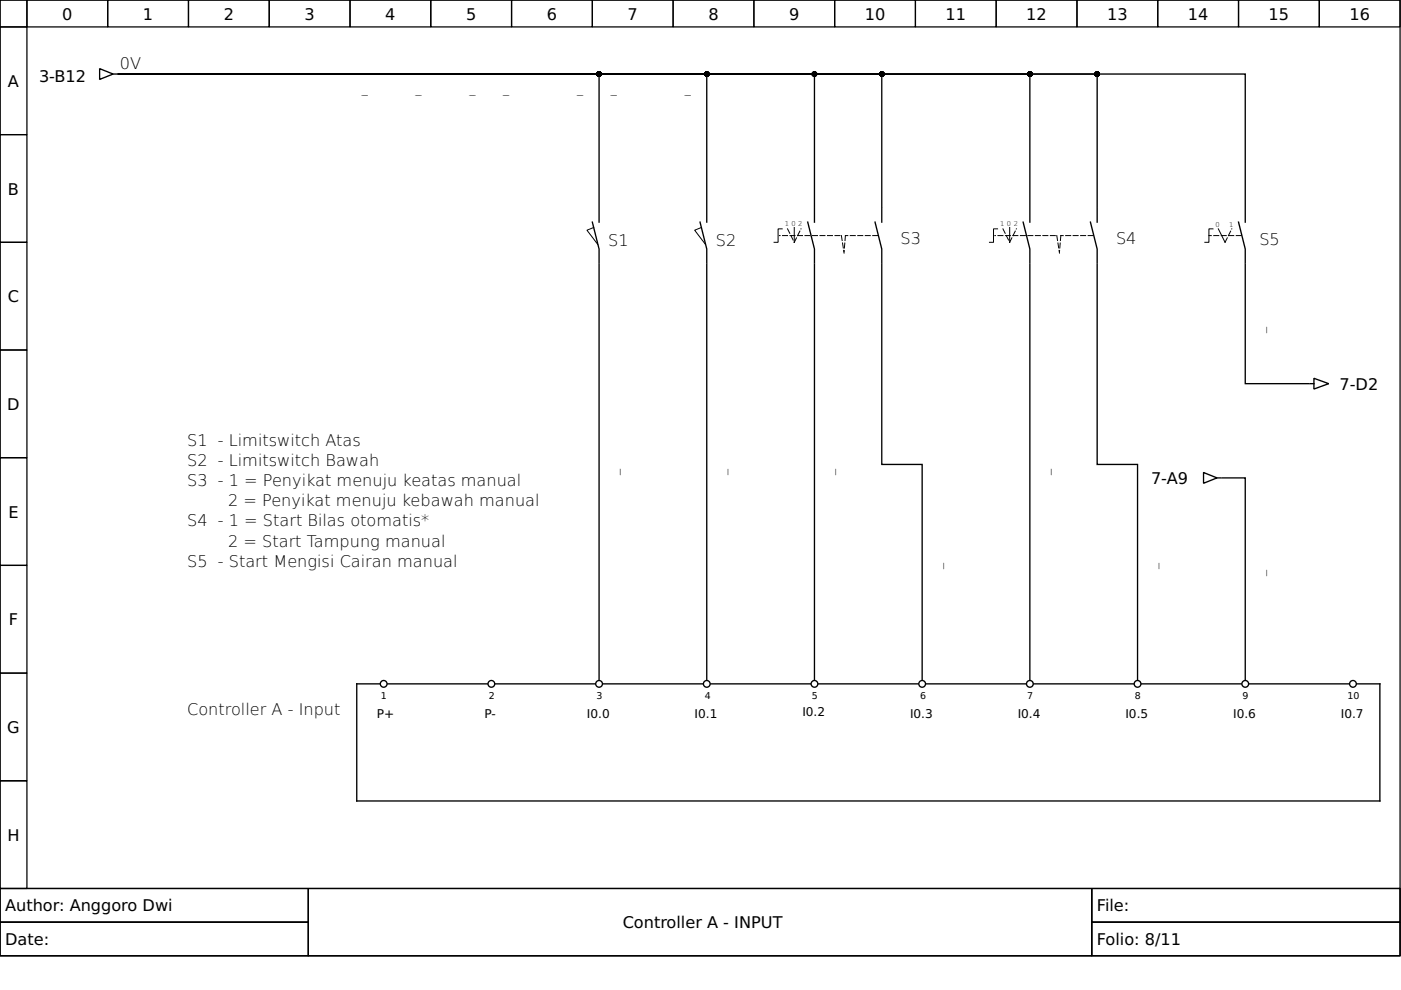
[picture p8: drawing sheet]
<svg xmlns="http://www.w3.org/2000/svg" width="297mm" height="210mm" viewBox="0 0 297 210" stroke-linecap="round" stroke-linejoin="round" font-family="sans-serif">
<g fill="none" stroke="#000" stroke-width=".26">
<path d="M0 0h296.8v188.4h-296.8zM0 0h5.7v5.7h-5.7zM0 5.7h5.7v22.8h-5.7zM5.7 0h17.1v5.7h-17.1zM22.8 0h17.2v5.7h-17.2zM40 0h17.1v5.7h-17.1zM57.1 0h17.1v5.7h-17.1zM74.2 0h17.1v5.7h-17.1zM91.3 0h17.2v5.7h-17.2zM108.5 0h17.1v5.7h-17.1zM125.6 0h17.1v5.7h-17.1zM142.7 0h17.1v5.7h-17.1z"/>
<path d="M159.8 0h17.2v5.7h-17.2zM177 0h17.1v5.7h-17.1zM194.1 0h17.1v5.7h-17.1zM211.2 0h17.1v5.7h-17.1zM228.3 0h17.2v5.7h-17.2zM245.5 0h17.1v5.7h-17.1zM262.6 0h17.1v5.7h-17.1zM279.7 0h17.1v5.7h-17.1zM0 28.5h5.7v22.9h-5.7zM0 51.4h5.7v22.8h-5.7zM0 74.2h5.7v22.8h-5.7zM0 97h5.7v22.9h-5.7z"/>
<path d="M0 119.9h5.7v22.8h-5.7zM0 142.7h5.7v22.8h-5.7zM0 165.5h5.7v22.9h-5.7zM0 188.4h296.8v14.3h-296.8z"/>
</g>
<g fill="none" stroke="#000" stroke-width=".21">
<path d="M125.9 48.2l-1.5 .6 2.3 3M148.7 48.2l-1.4 .6 2.3 3M165.8 48.5h-.8v2.9h-.9M168.4 48.2v3.2M211.5 48.5h-.9v2.9h-.8M214.1 48.2v3.2M257.2 48.5h-.9v2.9h-.8M258.3 48.5l1.4 2.9M0 188.4h65.4v7.1h-65.4zM0 195.5h65.4v7.2h-65.4zM65.4 188.4h166.1v14.3h-166.1zM231.5 188.4h65.3v7.1h-65.3z"/>
<path d="M231.5 195.5h65.3v7.2h-65.3z"/>
</g>
<g fill="none" stroke="#000" stroke-width=".29">
<path d="M21.1 14.6l2.9 1.1-2.9 1.1zM24 15.7h.8M25.1 15.7h207.5v28.3M25.1 15.7h161.9v28.3M25.1 15.7h238.9v28.3M25.1 15.7h101.9v28.3M25.1 15.7h193.2v28.3M25.1 15.7h147.6v28.3M25.1 15.7h124.7v28.3M125.6 47.1l1.4 5.7v2.9M127 44.2v2.9M127 55.9v88.2"/>
<path d="M148.4 47.1l1.4 5.7v2.9M149.8 55.9v88.2M149.8 44.2v2.9M171.3 47.1l1.4 5.7v2.9M172.7 55.9v88.2M172.7 44.2v2.9M185.5 47.1l1.5 5.7v2.9M187 55.9v42.6h8.5v45.6M187 44.2v2.9M216.9 47.1l1.4 5.7v2.9M218.3 44.2v2.9M218.3 55.9v88.2"/>
<path d="M231.2 47.1l1.4 5.7v2.9M232.6 44.2v2.9M232.6 55.9v42.6h8.6v45.6M262.6 47.1l1.4 5.7v2.9M264 55.9v25.4h13.4M264 44.2v2.9M277.7 81.3h.9M278.6 80.2l3.1 1.1-3.1 1.2zM255.2 100.2l2.8 1.1-2.8 1.2zM258 101.3h.9M259.2 101.3h4.8v42.8M80.5 145h-4.9v24.8h217v-24.8h-4.9"/>
<path d="M82.2 145h21.1M105 145h21.2M127.9 145h21.1M150.7 145h21.1M173.5 145h21.2M196.4 145h21.1M219.2 145h21.1M242 145h21.2M264.9 145h21.1"/>
<circle cx="81.3" cy="145" r=".71"/>
<circle cx="104.2" cy="145" r=".71"/>
<circle cx="127" cy="145" r=".71"/>
<circle cx="149.8" cy="145" r=".71"/>
<circle cx="172.7" cy="145" r=".71"/>
<circle cx="195.5" cy="145" r=".71"/>
<circle cx="218.3" cy="145" r=".71"/>
<circle cx="241.2" cy="145" r=".71"/>
<circle cx="264" cy="145" r=".71"/>
<circle cx="286.9" cy="145" r=".71"/>
</g>
<g fill="none" stroke="#000" stroke-width=".21" stroke-dasharray="1.1 .5">
<path d="M167 48.5l1.4 2.9M168.4 51.4l1.4-2.9M178.1 49.9h-12.8M178.4 49.9l.6 3.8M179.2 49.9l-.2 3.5M186.1 49.9h-6.9M212.6 48.5l1.5 2.9M214.1 51.4l1.4-2.9M223.8 49.9h-12.9M224.1 49.9l.5 3.8M224.9 49.9l-.3 3.5M231.8 49.9h-6.9"/>
<path d="M259.7 51.4l1.5-2.9M263.2 49.9h-6.9"/>
</g>
<g fill="#000" stroke="#000" stroke-width=".29">
<circle cx="127" cy="15.7" r=".43"/>
<circle cx="149.8" cy="15.7" r=".43"/>
<circle cx="172.7" cy="15.7" r=".43"/>
<circle cx="187" cy="15.7" r=".43"/>
<circle cx="218.3" cy="15.7" r=".43"/>
<circle cx="232.6" cy="15.7" r=".43"/>
</g>
<g font-size="3.4">
<text x="13.2" y="4.1">0</text>
<text x="30.3" y="4.1">1</text>
<text x="47.4" y="4.1">2</text>
<text x="64.6" y="4.1">3</text>
<text x="81.7" y="4.1">4</text>
<text x="98.8" y="4.1">5</text>
<text x="115.9" y="4.1">6</text>
<text x="133.1" y="4.1">7</text>
<text x="150.2" y="4.1">8</text>
<text x="167.3" y="4.1">9</text>
<text x="183.3" y="4.1">10</text>
<text x="200.5" y="4.1">11</text>
<text x="217.6" y="4.1">12</text>
<text x="234.7" y="4.1">13</text>
<text x="251.9" y="4.1">14</text>
<text x="269" y="4.1">15</text>
<text x="286.1" y="4.1">16</text>
<text x="8.3" y="17.4">3-B12</text>
<text x="25.4" y="14.6">0V</text>
<text x="1.7" y="18.4">A</text>
<text x="1.7" y="41.2">B</text>
<text x="128.9" y="52.1">S1</text>
<text x="151.8" y="52.1">S2</text>
<text x="190.9" y="51.7">S3</text>
<text x="236.6" y="51.7">S4</text>
<text x="267" y="51.9">S5</text>
<text x="1.7" y="64.1">C</text>
<text x="284" y="82.6">7-D2</text>
<text x="1.5" y="86.9">D</text>
<text x="39.7" y="94.5">S1 - Limitswitch Atas</text>
<text x="39.7" y="98.8">S2 - Limitswitch Bawah</text>
<text x="39.7" y="103">S3 - 1 = Penyikat menuju keatas manual</text>
<text x="48.4" y="107.3">2 = Penyikat menuju kebawah manual</text>
<text x="244" y="102.6">7-A9</text>
<text x="1.8" y="109.7">E</text>
<text x="39.7" y="111.6">S4 - 1 = Start Bilas otomatis*</text>
<text x="48.4" y="115.9">2 = Start Tampung manual</text>
<text x="39.7" y="120.2">S5 - Start Mengisi Cairan manual</text>
<text x="1.9" y="132.6">F</text>
<text x="1.5" y="155.4">G</text>
<text x="39.7" y="151.6">Controller A - Input</text>
<text x="1.6" y="178.2">H</text>
<text x="1.1" y="193.2">Author: Anggoro Dwi</text>
<text x="132" y="196.8">Controller A - INPUT</text>
<text x="232.6" y="193.2">File:</text>
<text x="1.1" y="200.4">Date:</text>
<text x="232.6" y="200.4">Folio: 8/11</text>
</g>
<g font-size="2.6">
<text x="76.7" y="19.7">_</text>
<text x="88.1" y="19.7">_</text>
<text x="99.5" y="19.7">_</text>
<text x="106.7" y="19.7">_</text>
<text x="122.4" y="19.7">_</text>
<text x="129.5" y="19.7">_</text>
<text x="145.2" y="19.7">_</text>
<text x="268" y="70.6" transform="rotate(-90 268 70.6)">_</text>
<text x="131" y="100.7" transform="rotate(-90 131 100.7)">_</text>
<text x="153.8" y="100.7" transform="rotate(-90 153.8 100.7)">_</text>
<text x="176.7" y="100.7" transform="rotate(-90 176.7 100.7)">_</text>
<text x="222.3" y="100.7" transform="rotate(-90 222.3 100.7)">_</text>
<text x="199.5" y="120.7" transform="rotate(-90 199.5 120.7)">_</text>
<text x="245.2" y="120.7" transform="rotate(-90 245.2 120.7)">_</text>
<text x="268" y="122.1" transform="rotate(-90 268 122.1)">_</text>
<text x="79.9" y="152.1">P+</text>
<text x="102.8" y="152.1">P-</text>
<text x="124.4" y="152.1">I0.0</text>
<text x="147.3" y="152.1">I0.1</text>
<text x="170.1" y="151.8">I0.2</text>
<text x="192.9" y="152.1">I0.3</text>
<text x="215.8" y="152.1">I0.4</text>
<text x="238.6" y="152.1">I0.5</text>
<text x="261.4" y="152.1">I0.6</text>
<text x="284.3" y="152.1">I0.7</text>
</g>
<g font-size="2">
<text x="80.8" y="148.1">1</text>
<text x="103.6" y="148.1">2</text>
<text x="126.4" y="148.1">3</text>
<text x="149.4" y="148.1">4</text>
<text x="172.1" y="148.1">5</text>
<text x="195.1" y="148.1">6</text>
<text x="217.8" y="148.1">7</text>
<text x="240.6" y="148.1">8</text>
<text x="263.4" y="148.1">9</text>
<text x="285.7" y="148.1">10</text>
</g>
<g font-size="1.4">
<text x="166.4" y="48">1</text>
<text x="167.8" y="48">0</text>
<text x="169.3" y="48">2</text>
<text x="212.1" y="48">1</text>
<text x="213.5" y="48">0</text>
<text x="214.9" y="48">2</text>
<text x="257.7" y="48">0</text>
<text x="260.6" y="48">1</text>
</g>
</svg>
